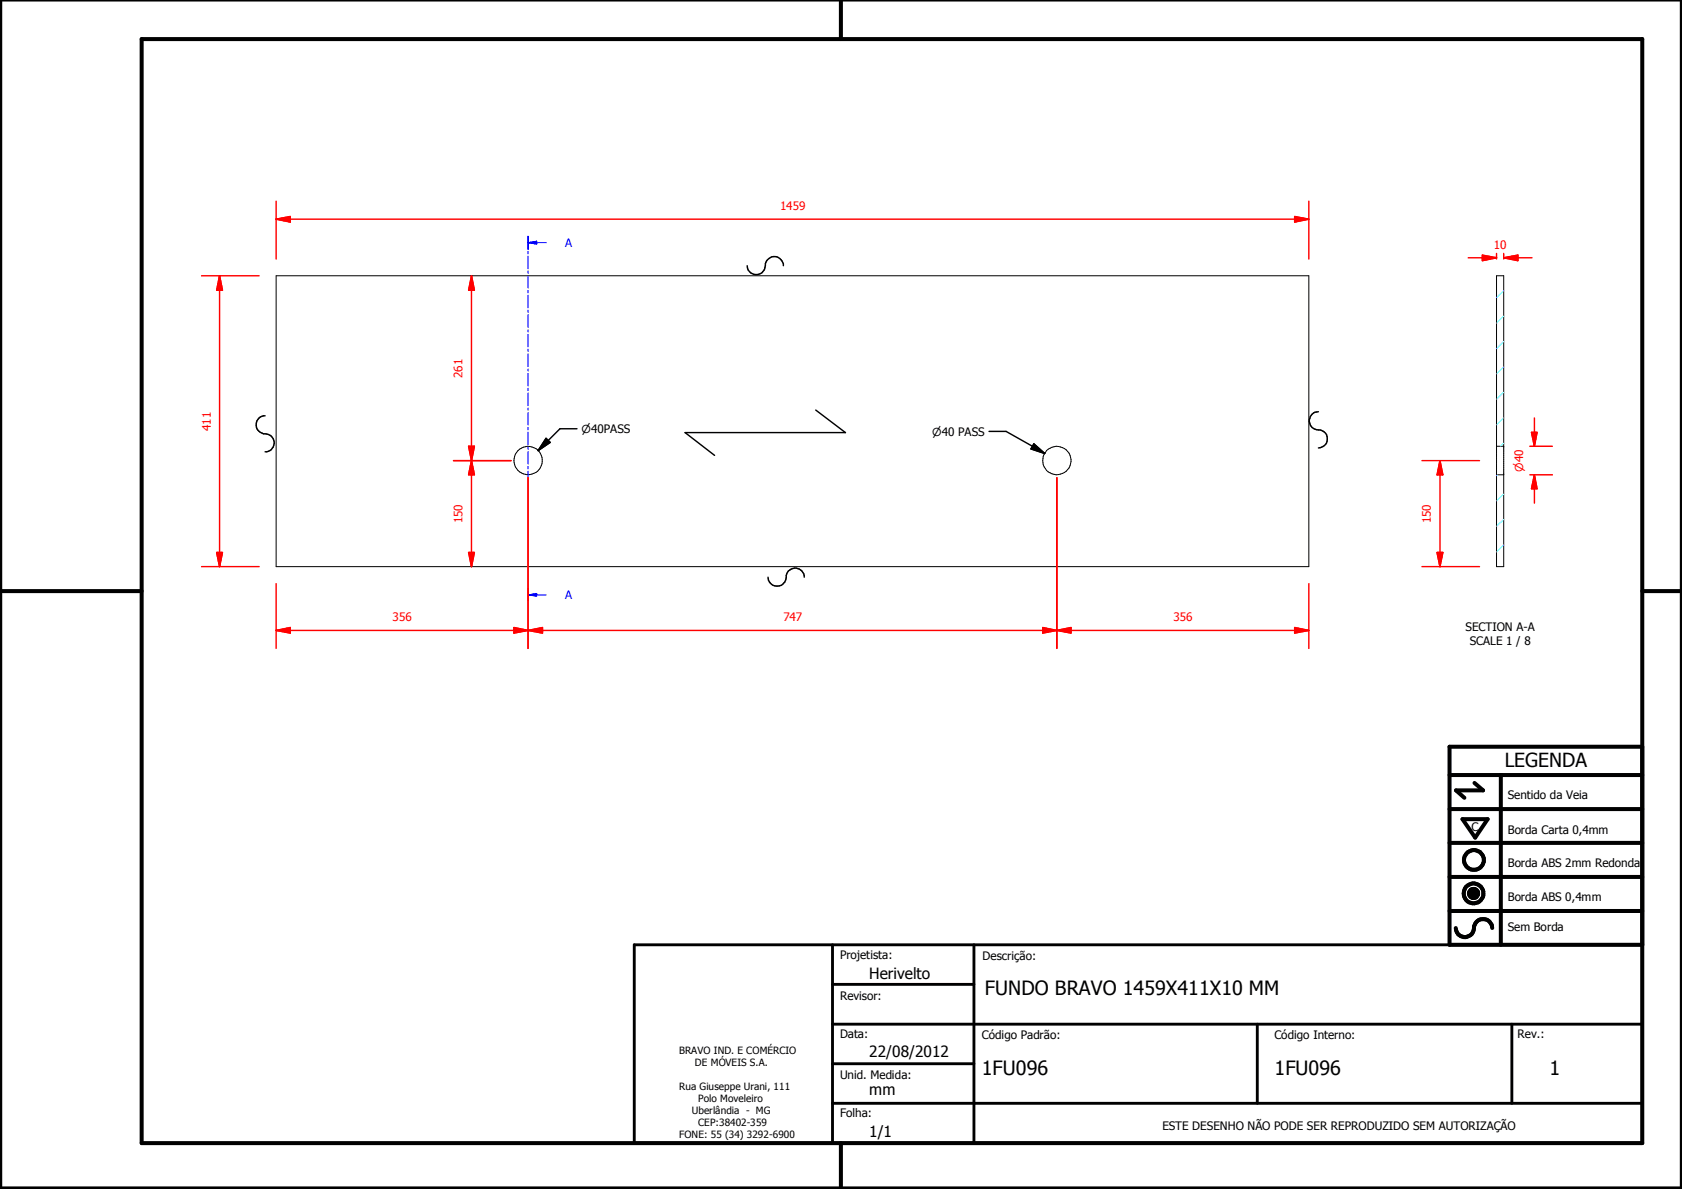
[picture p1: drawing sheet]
<svg xmlns="http://www.w3.org/2000/svg" width="297mm" height="210mm" viewBox="0 0 297 210" stroke-linecap="round" stroke-linejoin="round" font-family="sans-serif">
<g fill="none" stroke="#000" stroke-width=".18">
<path d="M48.8 48.7h182.3v51.3h-182.3zM264.3 48.7h1.3v51.3h-1.3zM264.3 78.8h1.3M264.3 83.8h1.3M259.4 157.6l1.6 .1zM259.4 157.7l1.6 .1zM259.4 157.8l1.6 .1zM259.4 157.9h1.6v.1zM259.4 157.9l1.6 .1h-1.5zM259.4 157.6h1.6zM259.5 158h1.5zM259.5 158l1.4 .1z"/>
<path d="M259.5 157.5l1.5 .1h-1.6zM259.5 157.5l1.5 .1zM259.5 158.1h1.4zM259.5 157.4l1.5 .1h-1.5zM259.5 157.4l1.5 .1zM259.5 158.1l1.4 .1zM259.5 157.3l1.4 .1h-1.4zM259.5 157.3l1.4 .1zM259.6 158.2h1.3zM259.6 158.2h1.2zM259.6 157.2l1.3 .1h-1.4zM259.6 157.2l1.3 .1z"/>
<path d="M259.6 158.2l1.2 .1zM259.6 157.2h1.3zM259.7 158.3h1.1zM259.7 158.3l1 .1zM259.7 157.1l1.1 .1h-1.2zM259.7 157.1l1.1 .1zM259.7 157.1h1.1zM259.8 158.4h.9zM259.8 158.4h.8zM259.8 157.1h1zM259.8 157.1h.9zM259.8 158.4l.8 .1z"/>
<path d="M259.8 157l.9 .1zM259.8 157h.8zM259.9 158.5h.7zM259.9 158.5h.6zM259.9 157h.7zM260 158.5h.5zM260 158.5h.4zM260 157h.6zM260.1 158.5h.3zM260.1 158.5h.2zM260.1 156.9l.4 .1zM260.1 156.9h.3z"/>
<path d="M260.1 156.9h.2z"/>
<circle cx="93.3" cy="81.3" r="2.5"/>
<circle cx="186.6" cy="81.3" r="2.5"/>
</g>
<g fill="#000">
<path d="M259.4 157.6h1.6zM259.5 157.5l1.5 .1h-1.6zM259.5 157.5l1.5 .1zM259.5 157.4l1.5 .1h-1.5zM259.5 157.4l1.5 .1zM259.5 157.3l1.4 .1h-1.4zM259.5 157.3l1.4 .1zM259.6 157.2l1.3 .1h-1.4zM259.6 157.2l1.3 .1zM259.6 157.2h1.3zM259.7 157.1l1.1 .1h-1.2zM259.7 157.1l1.1 .1z"/>
<path d="M259.7 157.1h1.1zM259.8 157.1h1zM259.8 157.1h.9zM259.8 157l.9 .1zM259.8 157h.8zM259.9 157h.7zM260 157h.6zM260.1 156.9l.4 .1zM260.1 156.9h.3zM260.1 156.9h.2zM260.1 158.5h.2zM260 158.5h.4z"/>
<path d="M260.1 158.5h.3zM259.9 158.5h.6zM260 158.5h.5zM259.8 158.4l.8 .1zM259.9 158.5h.7zM259.8 158.4h.8zM259.7 158.3l1 .1zM259.8 158.4h.9zM259.6 158.2l1.2 .1zM259.7 158.3h1.1zM259.6 158.2h1.2zM259.5 158.1l1.4 .1z"/>
<path d="M259.6 158.2h1.3zM259.5 158l1.4 .1zM259.5 158.1h1.4zM259.4 157.9l1.6 .1h-1.5zM259.5 158h1.5zM259.4 157.6l1.6 .1zM259.4 157.7l1.6 .1zM259.4 157.8l1.6 .1zM259.4 157.9h1.6v.1z"/>
</g>
<g fill="none" stroke="#000" stroke-width=".71">
<path d="M148.5 0v6.9M297 -.1v209.9h-297v-209.9M25 6.9h265v194.9h-265zM0 104.4h25M290 104.4h7M256 136.8h34M260.4 138.2l1.5 1.3h-4.8l1.5 1.3M265 136.8v30M290 131.8h-34v35h34M256 154.8h34M256 148.8h34M256 142.8h34"/>
<path d="M258.3 144.6h4.4l-2.2 3.3zM256 160.8h34M257.1 163.8a1.62 1.62 0 0 0 1.8 1.6 1.62 1.62 0 0 0 1.4-1.9 1.63 1.63 0 0 1 1.7-1.2 1.63 1.63 0 0 1 1.5 1.5M148.5 201.8v8"/>
<circle cx="260.2" cy="157.7" r="1.76"/>
<circle cx="260.2" cy="157.7" r=".82"/>
<circle cx="260.3" cy="151.8" r="1.76"/>
</g>
<path d="M112 166.8h178v35h-178zM147 173.8h25M147 166.8v35M172 166.8v35M147 194.8h143M147 180.8h143M147 187.8h25M222 180.8v14M267 180.8v14" fill="none" stroke="#000" stroke-width=".51"/>
<g fill="none" stroke="#00f" stroke-width=".18">
<path d="M93.3 41.7v2.3M93.3 44.4v.4M93.3 45.2v2.3M93.3 47.8v.5M93.3 48.6v2.3M93.3 51.3v.4M93.3 52.1v2.3M93.3 54.7v.5M93.3 55.5v2.3M93.3 58.2v.4M93.3 59v2.3M93.3 42.8h1.5"/>
<path d="M93.3 61.6v.5M93.3 62.4v2.3M93.3 65.1v.4M93.3 65.9v2.3M93.3 68.5v.5M93.3 69.3v2.3M93.3 72v.4M93.3 72.8v2.3M93.3 75.4v.5M93.3 76.3v2.2M93.3 78.9v.4M93.3 79.7v2.3"/>
<path d="M93.3 82.3v.5M93.3 83.2v2.2M93.3 85.8v.4M93.3 86.6v2.3M93.3 89.3v.4M93.3 90.1v2.2M93.3 92.7v.5M93.3 93.5v2.3M93.3 96.2v.4M93.3 97v2.2M93.3 99.6v.5M93.3 100.4v2.3"/>
<path d="M93.3 103.1v.4M93.3 103.9v2.2"/>
</g>
<path d="M93.3 41.7v2.3M93.3 103.9v2.2" fill="none" stroke="#00f" stroke-width=".3"/>
<path d="M93.3 42.8l1.5-.2v.5z" fill="#00f"/>
<path d="M93.3 42.8l1.5-.2v.5zM94.8 42.8h1.7M93.3 105h1.5" fill="none" stroke="#00f" stroke-width=".18"/>
<path d="M93.3 105l1.5-.2v.4z" fill="#00f"/>
<path d="M93.3 105l1.5-.2v.4zM94.8 105h1.7" fill="none" stroke="#00f" stroke-width=".18"/>
<path d="M265.6 55.8l-1.3 1.3M265.6 51.3l-1.3 1.2M265.6 78.2l-.6 .6M265.6 73.7l-1.3 1.3M265.6 69.3l-1.3 1.2M265.6 64.8l-1.3 1.2M265.6 60.3l-1.3 1.3M264.5 83.8l-.2 .2M265.6 96.2l-1.3 1.3M265.6 91.7l-1.3 1.2M265.6 87.2l-1.3 1.2" fill="none" stroke="#0ff" stroke-width=".18"/>
<path d="M48.8 38.7h2.5" fill="none" stroke="#f00" stroke-width=".25"/>
<path d="M48.8 38.7l2.5-.5v1z" fill="#f00"/>
<path d="M48.8 38.7l2.5-.5v1zM228.6 38.7h2.5" fill="none" stroke="#f00" stroke-width=".25"/>
<path d="M228.6 38.2l2.5 .5-2.5 .5z" fill="#f00"/>
<path d="M48.8 35.5v10.2M51.3 38.7h177.3M228.6 38.2l2.5 .5-2.5 .5zM231.1 35.5v10.2M38.8 97.5v2.5" fill="none" stroke="#f00" stroke-width=".25"/>
<path d="M38.3 97.5h1l-.5 2.5z" fill="#f00"/>
<path d="M38.8 48.7v2.5M38.3 97.5h1l-.5 2.5z" fill="none" stroke="#f00" stroke-width=".25"/>
<path d="M38.8 48.7l.5 2.5h-1z" fill="#f00"/>
<path d="M35.6 48.7h10.2M38.8 48.7l.5 2.5h-1zM38.8 51.2v46.3M83.3 97.5v2.5M35.6 100h10.2" fill="none" stroke="#f00" stroke-width=".25"/>
<path d="M82.8 97.5h1l-.5 2.5z" fill="#f00"/>
<path d="M82.8 97.5h1l-.5 2.5zM83.3 81.3v2.5" fill="none" stroke="#f00" stroke-width=".25"/>
<path d="M83.3 81.3l.5 2.5h-1z" fill="#f00"/>
<path d="M83.3 78.8v2.5M80.1 81.3h10.2M83.3 81.3l.5 2.5h-1zM83.3 83.8v13.7" fill="none" stroke="#f00" stroke-width=".25"/>
<path d="M82.8 78.8h1l-.5 2.5z" fill="#f00"/>
<path d="M83.3 48.7v2.5M82.8 78.8h1l-.5 2.5z" fill="none" stroke="#f00" stroke-width=".25"/>
<path d="M83.3 48.7l.5 2.5h-1z" fill="#f00"/>
<path d="M83.3 48.7l.5 2.5h-1zM83.3 51.2v27.6M80.1 81.3h10.2M48.8 111.3h2.5" fill="none" stroke="#f00" stroke-width=".25"/>
<path d="M48.8 111.3l2.5-.5v1z" fill="#f00"/>
<path d="M48.8 111.3l2.5-.5v1zM90.8 111.3h2.5" fill="none" stroke="#f00" stroke-width=".25"/>
<path d="M90.8 110.8l2.5 .5-2.5 .5z" fill="#f00"/>
<path d="M93.3 84.3v30.2M48.8 103v11.5M51.3 111.3h39.5M90.8 110.8l2.5 .5-2.5 .5zM93.3 111.3h2.5" fill="none" stroke="#f00" stroke-width=".25"/>
<path d="M93.3 111.3l2.5-.5v1z" fill="#f00"/>
<path d="M93.3 111.3l2.5-.5v1zM184.1 111.3h2.5" fill="none" stroke="#f00" stroke-width=".25"/>
<path d="M184.1 110.8l2.5 .5-2.5 .5z" fill="#f00"/>
<path d="M93.3 84.3v30.2M186.6 84.3v30.2M95.8 111.3h88.3M184.1 110.8l2.5 .5-2.5 .5zM186.6 111.3h2.5" fill="none" stroke="#f00" stroke-width=".25"/>
<path d="M186.6 111.3l2.5-.5v1z" fill="#f00"/>
<path d="M186.6 111.3l2.5-.5v1zM228.6 111.3h2.5" fill="none" stroke="#f00" stroke-width=".25"/>
<path d="M228.6 110.8l2.5 .5-2.5 .5z" fill="#f00"/>
<path d="M265.6 45.5h2.5M186.6 84.3v30.2M189.1 111.3h39.5M228.6 110.8l2.5 .5-2.5 .5zM231.1 103v11.5" fill="none" stroke="#f00" stroke-width=".25"/>
<path d="M96.4 77.4l.8 .7-2.2 1.4zM101.9 75.7h-3l-3.9 3.8M174.7 76.2h3l6.8 3.9M182.6 78.4l1.9 1.7-2.4-.9z" fill="none" stroke="#000" stroke-width=".25"/>
<path d="M96.4 77.4l.8 .7-2.2 1.4zM182.6 78.4l1.9 1.7-2.4-.9z" fill="#000"/>
<path d="M265.6 45.5l2.5-.5v1z" fill="#f00"/>
<path d="M261.8 45.5h2.5M265.6 45.5l2.5-.5v1z" fill="none" stroke="#f00" stroke-width=".25"/>
<path d="M261.8 45l2.5 .5-2.5 .5z" fill="#f00"/>
<path d="M259.3 45.5h2.5M261.8 45l2.5 .5-2.5 .5zM264.3 44.7v1M265.6 44.7v1M268.1 45.5h2.4M271 83.8v2.5" fill="none" stroke="#f00" stroke-width=".25"/>
<path d="M271 83.8l.4 2.5h-.9z" fill="#f00"/>
<path d="M271 76.3v2.5M271 83.8l.4 2.5h-.9z" fill="none" stroke="#f00" stroke-width=".25"/>
<path d="M270.5 76.3h.9l-.4 2.5z" fill="#f00"/>
<path d="M270.2 78.8h3.9M270.5 76.3h.9l-.4 2.5zM271 73.8v2.5M254.3 97.5v2.5M270.2 83.8h3.9M271 86.3v2.5" fill="none" stroke="#f00" stroke-width=".25"/>
<path d="M253.8 97.5h1l-.5 2.5z" fill="#f00"/>
<path d="M253.8 97.5h1l-.5 2.5zM254.3 81.3v2.5" fill="none" stroke="#f00" stroke-width=".25"/>
<path d="M254.3 81.3l.5 2.5h-1z" fill="#f00"/>
<path d="M251.1 81.3h10.2M254.3 81.3l.5 2.5h-1zM254.3 83.8v13.7M251.1 100h10.2" fill="none" stroke="#f00" stroke-width=".25"/>
<path d="M131.9 46.9a1.62 1.62 0 0 0 1.8 1.6 1.62 1.62 0 0 0 1.5-1.9 1.6 1.6 0 0 1 1.7-1.3 1.6 1.6 0 0 1 1.4 1.6M46.8 73.4a1.62 1.62 0 0 0-1.5 1.8 1.62 1.62 0 0 0 1.8 1.4 1.58 1.58 0 0 1 1.3 1.7 1.58 1.58 0 0 1-1.6 1.5M144.1 72.4l5.2 4h-28.3l5.2 4M232.8 72.7a1.62 1.62 0 0 0-1.6 1.8 1.62 1.62 0 0 0 1.9 1.4 1.6 1.6 0 0 1 1.3 1.7 1.6 1.6 0 0 1-1.6 1.5M135.6 101.9a1.62 1.62 0 0 0 1.8 1.6 1.62 1.62 0 0 0 1.4-1.9 1.6 1.6 0 0 1 1.8-1.3 1.6 1.6 0 0 1 1.4 1.6" fill="none" stroke="#000" stroke-width=".25"/>
<g font-size="3.5">
<text x="173.9" y="175.7">FUNDO BRAVO 1459X411X10 MM</text>
<text x="173.4" y="189.7">1FU096</text>
<text x="225.1" y="189.7">1FU096</text>
<text x="273.6" y="189.7">1</text>
</g>
<text font-size="3.4" x="265.7" y="135.4">LEGENDA</text>
<g font-size="2.7">
<text x="153.5" y="172.8">Herivelto</text>
<text x="153.5" y="186.6">22/08/2012</text>
<text x="153.5" y="193.4">mm</text>
<text x="153.5" y="200.8">1/1</text>
</g>
<g font-size="2.1" fill="#f00">
<text x="137.7" y="37.1">1459</text>
<text x="263.8" y="43.9">10</text>
<text x="81.7" y="66.7" transform="rotate(-90 81.7 66.7)">261</text>
<text x="37.2" y="76.1" transform="rotate(-90 37.2 76.1)">411</text>
<text x="81.7" y="92.4" transform="rotate(-90 81.7 92.4)">150</text>
<text x="252.7" y="92.4" transform="rotate(-90 252.7 92.4)">150</text>
<text x="69.3" y="109.7">356</text>
<text x="138.3" y="109.7">747</text>
<text x="207.2" y="109.7">356</text>
</g>
<g font-size="2.1" fill="#00f">
<text x="99.8" y="43.6">A</text>
<text x="99.8" y="105.8">A</text>
</g>
<g font-size="2.1">
<text x="258.8" y="111.3">SECTION A-A</text>
<text x="259.5" y="113.8">SCALE 1 / 8</text>
<text x="266.3" y="141.1">Sentido da Veia</text>
<text x="259.8" y="146.7">C</text>
<text x="266.3" y="147.2">Borda Carta 0,4mm</text>
<text x="266.3" y="153.1">Borda ABS 2mm Redonda</text>
<text x="266.3" y="159">Borda ABS 0,4mm</text>
<text x="266.3" y="164.4">Sem Borda</text>
<text x="148.4" y="169.3">Projetista:</text>
<text x="173.5" y="169.5">Descrição:</text>
<text x="148.4" y="176.6">Revisor:</text>
<text x="148.4" y="183.2">Data:</text>
<text x="173.4" y="183.3">Código Padrão:</text>
<text x="225.1" y="183.3">Código Interno:</text>
<text x="268" y="183.2">Rev.:</text>
<text x="148.4" y="190.5">Unid. Medida:</text>
<text x="148.4" y="197.2">Folha:</text>
<text x="205.3" y="199.5">ESTE DESENHO NÃO PODE SER REPRODUZIDO SEM AUTORIZAÇÃO</text>
</g>
<g font-size="1.9">
<text x="102.7" y="76.5">⌀40PASS</text>
<text x="164.6" y="76.9">⌀40 PASS</text>
</g>
<text font-size="1.9" fill="#f00" x="269" y="83.3" transform="rotate(-90 269 83.3)">⌀40</text>
<g font-size="1.8">
<text x="119.9" y="186">BRAVO IND. E COMÉRCIO</text>
<text x="122.7" y="188.1">DE MÓVEIS S.A.</text>
<text x="119.9" y="192.4">Rua Giuseppe Urani, 111</text>
<text x="122.2" y="196.7">Uberlândia - MG</text>
<text x="123.3" y="194.6">Polo Moveleiro</text>
<text x="119.9" y="201">FONE: 55 (34) 3292-6900</text>
<text x="123.3" y="198.8">CEP:38402-359</text>
</g>
</svg>
